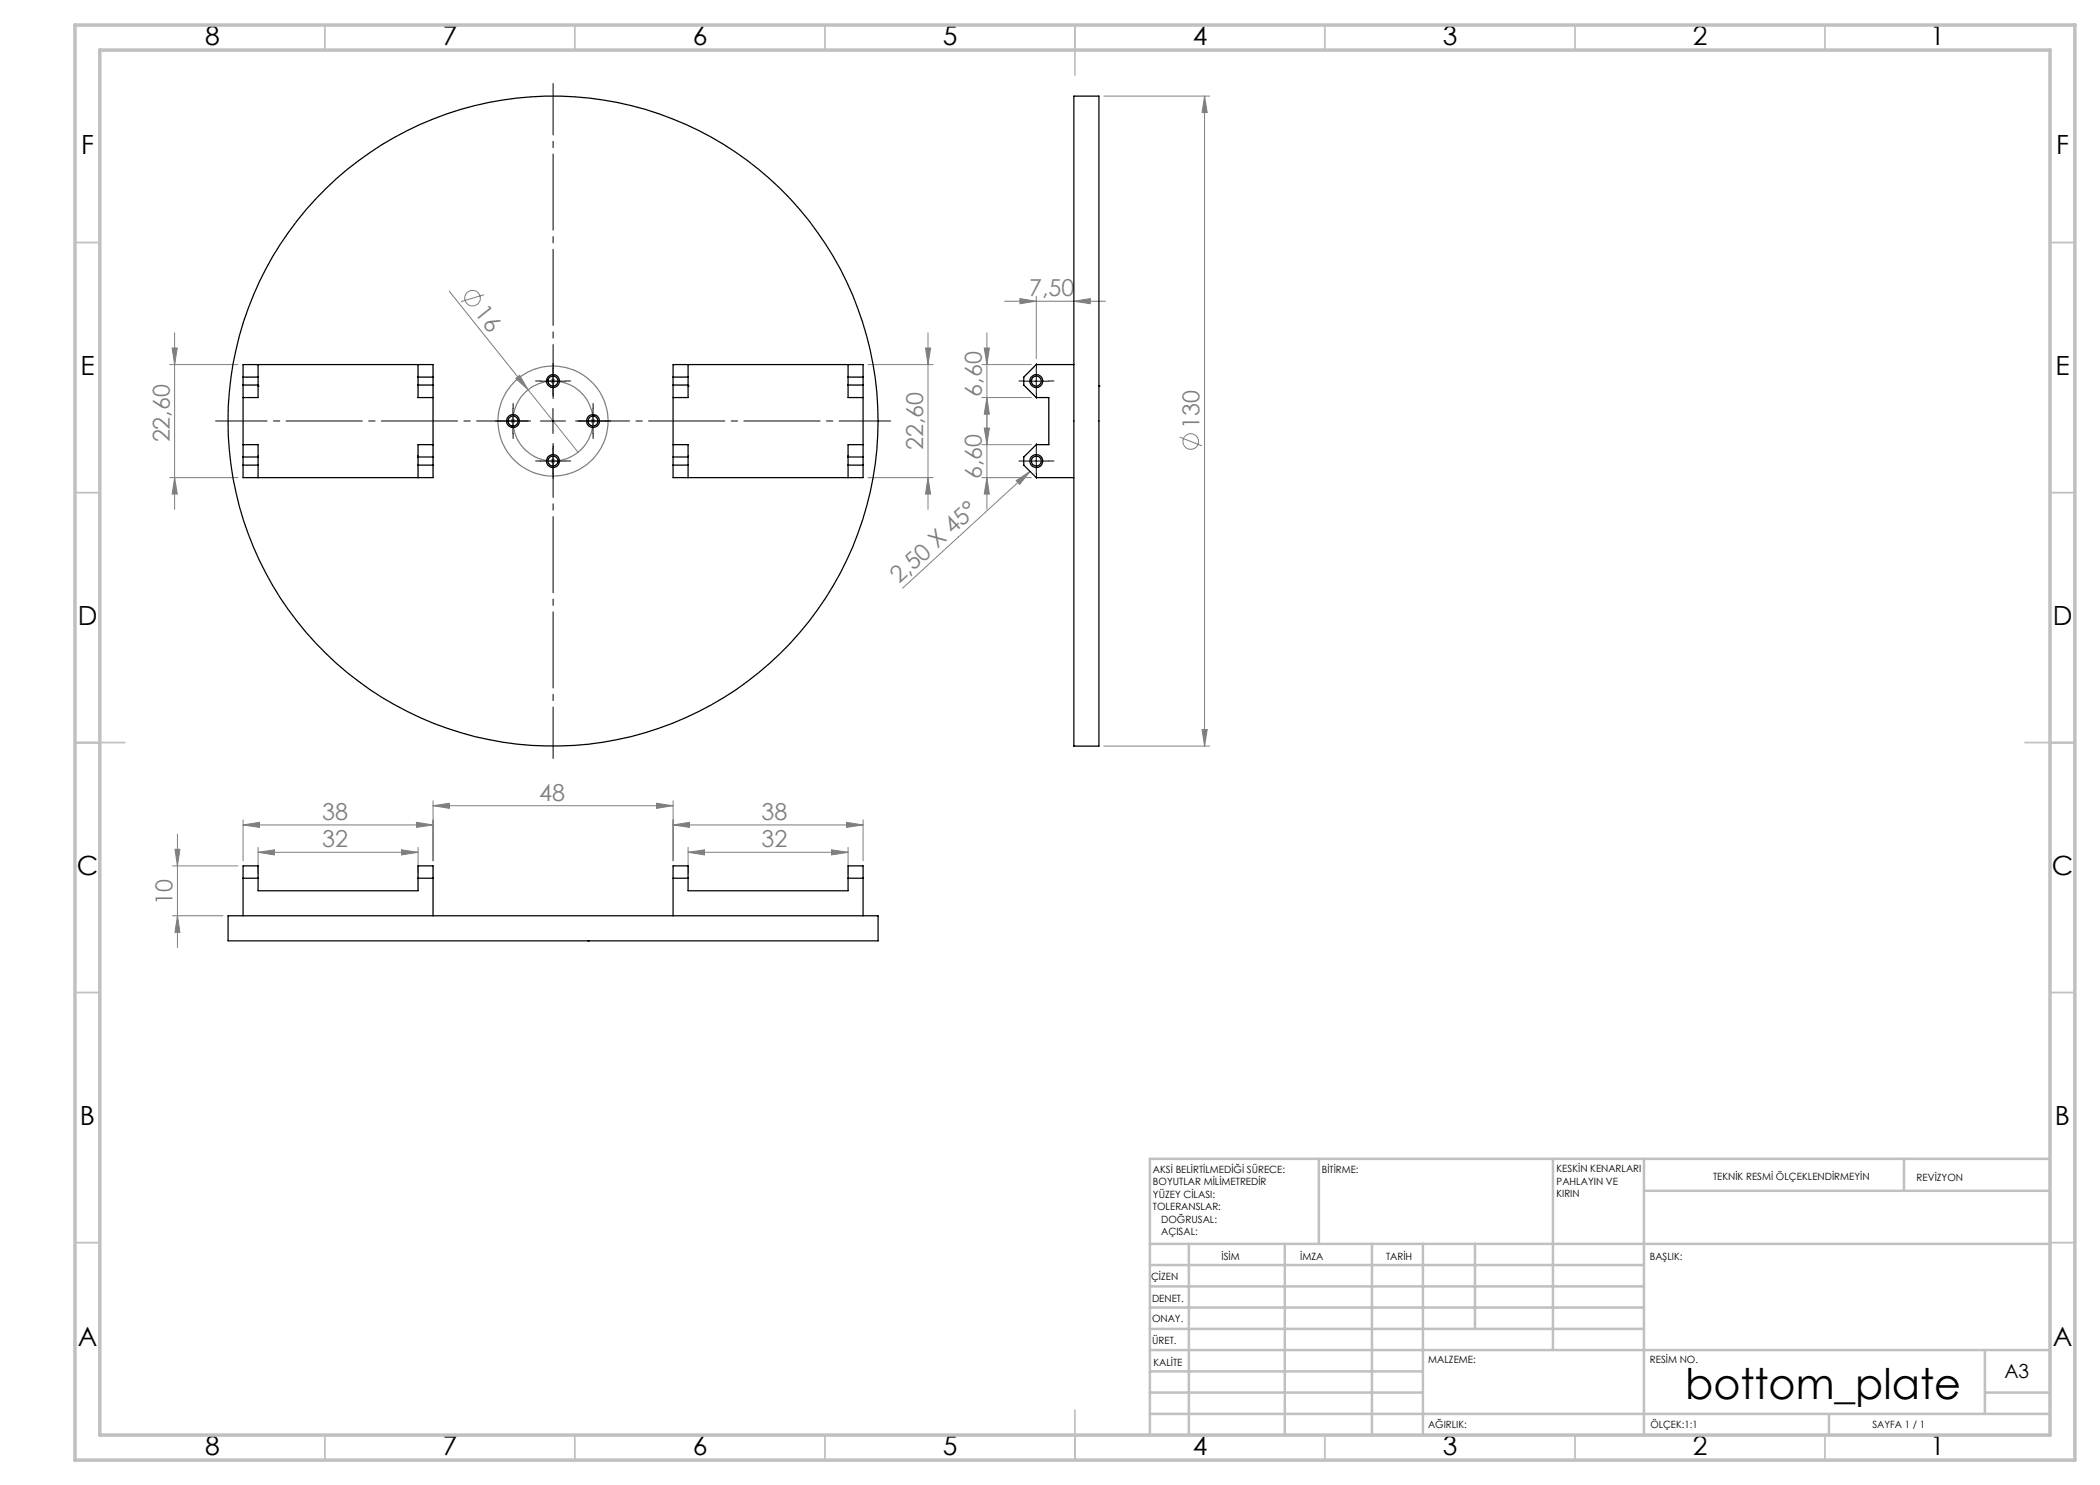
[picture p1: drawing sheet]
<svg xmlns="http://www.w3.org/2000/svg" width="420mm" height="297mm" viewBox="0 0 420 297" stroke-linecap="round" stroke-linejoin="round" font-family="sans-serif">
<g fill="none" stroke="#808080" stroke-width=".2">
<path d="M220.8 19.2h21.1M240.9 19.2v130M240.9 19.2l.5 3.3h-1zM89.9 58.2l25.7 32.2M96.8 58.9l-4.6 1.4M204 59.7l3.3 .6-3.3 .4zM207.3 59.3v12.4M33.9 72.9h13.7M34.4 69.6h1.1l-.6 3.3zM34.9 66.6v35.3M103.2 75.7l.7-.6 1.7 2.9zM110.1 76.2h1"/>
<path d="M110.2 75.8l.7 .8M110.6 75.7v1M110.9 75.8l-.7 .8M173.6 72.9h13M185.1 69.6h1l-.5 3.3zM185.6 66.6v35.3M196.4 72.9h9.9M196.4 79.5h9.9M196.8 69.6h1.1l-.5 3.3zM197.4 79.5l.5 3.3h-1.1zM197.4 66.6v35.3M200.9 60.3h20.2"/>
<path d="M214.8 60.3l3.3-.6v1zM33.9 95.5h13.7M34.9 95.5l.6 3.3h-1.1zM102.1 84.2h1M102.2 83.9l.7 .7M102.6 83.7v1M102.9 83.9l-.7 .7M110.1 92.2h1M110.2 91.9l.7 .7M110.6 91.7v1M110.9 91.9l-.7 .7M118.1 84.2h1"/>
<path d="M118.3 83.9l.7 .7M118.6 83.7v1M119 83.9l-.7 .7M173.6 95.5h13M185.6 95.5l.5 3.3h-1zM196.4 95.5h9.9M196.4 88.9h9.9M196.9 85.6h1l-.5 3.3zM197.4 95.5l.5 3.3h-1zM203.2 96.1l2.8-1.8-2.1 2.6zM206 94.3l-25.5 23.3M235.9 87.4l4.5 1.8"/>
<path d="M220.8 149.2h21.1M240.4 145.9h1l-.5 3.3zM34.5 173.2h13.1M35 169.9h1l-.5 3.3zM35.5 166.8v22.7M48.6 165l3.3-.5v1zM48.6 164v8.2M48.6 165h38M51.6 170.5l3.3-.5v1zM51.6 169.5v5.2M51.6 170.5h32M80.3 170l3.3 .5-3.3 .5z"/>
<path d="M83.3 164.5l3.3 .5-3.3 .5zM83.6 169.5v5.2M86.6 161.1l3.3-.4v1zM86.6 160.2v12M86.6 161.1h48M131.3 160.7l3.3 .4-3.3 .6zM134.6 165l3.3-.5v1zM134.6 165h38M134.6 160.2v12M137.6 170.5l3.3-.5v1zM137.6 170.5h32M137.6 169.5v5.2"/>
<path d="M166.3 170l3.3 .5-3.3 .5zM169.3 164.5l3.3 .5-3.3 .5zM169.6 169.5v5.2M172.6 164v8.2M34.5 183.2h10.1M35.5 183.2l.5 3.3h-1z"/>
<circle cx="94.5" cy="59.6" r="1.55"/>
<circle cx="238.2" cy="88.3" r="1.55"/>
</g>
<g fill="none" stroke="#808080" stroke-width=".25">
<circle cx="110.6" cy="84.2" r="11"/>
<circle cx="110.6" cy="84.2" r="8"/>
</g>
<g fill="none" stroke="#000" stroke-width=".2" stroke-dasharray="15.2 1.3 1.3 1.3">
<path d="M108.1 76.2h-1M110.6 73.7v-1M110.6 78.7v1M113.1 76.2h1M204.8 76.2h-1M207.3 73.7v-1M207.3 78.7v1M209.8 76.2h1M100.1 84.2h-1M102.6 81.7v-1M102.6 86.7v1M105.1 84.2h1"/>
<path d="M108.1 92.2h-1M110.6 89.7v-1M110.6 94.7v1M113.1 92.2h1M116.1 84.2h-1M118.6 81.7v-1M118.6 86.7v1M121.1 84.2h1M204.8 92.2h-1M207.3 89.7v-1M207.3 94.7v1M209.8 92.2h1"/>
</g>
<g fill="none" stroke="#000" stroke-width=".2">
<path d="M108.1 76.2h5M110.6 73.7v5M204.8 76.2h5M207.3 73.7v5M100.1 84.2h5M102.6 81.7v5M108.1 92.2h5M108.1 84.2h5M110.6 81.7v5M110.6 89.7v5M116.1 84.2h5M118.6 81.7v5"/>
<path d="M204.8 92.2h5M207.3 89.7v5"/>
</g>
<g fill="none" stroke="#c0c0c0" stroke-width=".35">
<path d="M65 5v5M115 5v5M165 5v5M215 5v10M265 5v5M315 5v5M365 5v5M15 48.5h5M410 48.5h5M15 98.5h5M410 98.5h5M15 148.5h10"/>
<path d="M405 148.5h10M15 198.5h5M410 198.5h5M15 248.5h5M410 248.5h5M65 287v5M115 287v5M165 287v5M215 282v10M265 287v5M315 287v5M365 287v5"/>
</g>
<g fill="none" stroke="#c0c0c0" stroke-width=".5">
<path d="M263.8 231.8v17M310.6 231.8v38.2M328.8 231.8v55.2M328.8 238.2h81.2M380.8 231.8v6.4M410 231.8h-180v55.2M230 248.8h180M230 257.3h98.8M230 253h98.8M237.8 248.8v38.2M257 248.8v38.2M274.4 248.8v38.2"/>
<path d="M284.6 248.8v38.2M295 248.8v17M230 265.8h98.8M230 261.5h98.8M230 278.5h54.6M230 274.3h54.6M230 270h180M397 278.5h13M397 270v12.8M230 282.8h180M365.8 282.8v4.2"/>
</g>
<path d="M15 5h400v287h-400zM20 10h390v277h-390z" fill="none" stroke="#c0c0c0" stroke-width=".7"/>
<path d="M110.6 79.2v-62.5M105.6 84.2h-62.5M110.6 89.2v62.5M115.6 84.2h62.5" fill="none" stroke="#000" stroke-width=".2" stroke-dasharray="15.2 1.3 1.3 1.3" stroke-dashoffset="4.9"/>
<g fill="#808080">
<path d="M103.2 75.7l.7-.6 1.7 2.9z"/>
<path d="M203.2 96.1l2.8-1.8-2.1 2.6z"/>
<path d="M204 59.7l3.3 .6-3.3 .4zM214.8 60.3l3.3-.6v1zM48.6 165l3.3-.5v1zM83.3 164.5l3.3 .5-3.3 .5zM134.6 165l3.3-.5v1zM169.3 164.5l3.3 .5-3.3 .5zM51.6 170.5l3.3-.5v1zM80.3 170l3.3 .5-3.3 .5zM137.6 170.5l3.3-.5v1zM166.3 170l3.3 .5-3.3 .5zM86.6 161.1l3.3-.4v1zM131.3 160.7l3.3 .4-3.3 .6z"/>
<path d="M34.9 95.5l.6 3.3h-1.1zM34.4 69.6h1.1l-.6 3.3zM185.6 95.5l.5 3.3h-1zM185.1 69.6h1l-.5 3.3zM197.4 79.5l.5 3.3h-1.1zM196.8 69.6h1.1l-.5 3.3z"/>
<path d="M240.9 19.2l.5 3.3h-1zM240.4 145.9h1l-.5 3.3zM196.9 85.6h1l-.5 3.3zM197.4 95.5l.5 3.3h-1zM35 169.9h1l-.5 3.3zM35.5 183.2l.5 3.3h-1z"/>
</g>
<g fill="none" stroke="#000" stroke-width=".25">
<path d="M214.8 19.2h5v130h-5zM48.6 72.9h38v22.6h-38zM48.6 77h3M48.6 75.4h3M51.6 77.2h.1M51.6 72.9v6.6h-3M83.6 72.9v6.6h3M83.6 77h3M83.6 75.4h3M109.6 75.9v.3M134.6 72.9h38v22.6h-38zM134.6 77h3"/>
<path d="M134.6 75.4h3M137.6 77.2h.1M137.6 72.9v6.6h-3M169.6 77h3M169.6 72.9v6.6h3M169.6 75.4h3M206.3 75.9v.3M214.8 72.9h-7.5l-2.5 2.5v1.6l2.5 2.5h2.5v9.4h-2.5l-2.5 2.5v1.6l2.5 2.5h7.5M219.8 77.2h.1M48.6 88.9h3v6.6M48.6 91.4h3M48.6 93h3"/>
<path d="M51.6 91.2h.1M83.5 91.2h.1M83.6 91.4h3M83.6 93h3M86.6 88.9h-3v6.6M102.3 85.2h.3M111.6 92.2l-.1 .3M118.6 83.2l.3 .1M134.6 88.9h3v6.6M134.6 91.4h3M134.6 93h3M137.6 91.2h.1"/>
<path d="M169.5 91.2h.1M169.6 91.4h3M169.6 93h3M172.6 88.9h-3v6.6M48.6 175.6h3M83.6 175.6h3M134.6 175.6h3M169.6 175.6h3M45.6 183.2h130v5h-130zM48.6 183.2v-10h3v4.9h32v-4.9h3v10M117.6 188.2h.1M134.6 183.2v-10h3v4.9h32v-4.9h3v10"/>
<circle cx="110.6" cy="76.2" r="1.3"/>
<circle cx="110.6" cy="76.2" r="1"/>
<circle cx="207.3" cy="76.2" r="1.3"/>
<circle cx="207.3" cy="76.2" r="1"/>
<circle cx="102.6" cy="84.2" r="1.3"/>
<circle cx="102.6" cy="84.2" r="1.01"/>
<circle cx="110.6" cy="92.2" r="1.3"/>
<circle cx="110.6" cy="84.2" r="65"/>
<circle cx="110.6" cy="92.2" r="1.01"/>
<circle cx="118.6" cy="84.2" r="1.3"/>
<circle cx="118.6" cy="84.2" r="1"/>
<circle cx="207.3" cy="92.2" r="1.3"/>
<circle cx="207.3" cy="92.2" r="1"/>
</g>
<text font-size="8.5" x="337" y="279.7">bottom_plate</text>
<g font-size="5.3">
<text x="41" y="9">8</text>
<text x="88.5" y="9">7</text>
<text x="138.5" y="9">6</text>
<text x="188.5" y="9">5</text>
<text x="238.5" y="9">4</text>
<text x="288.5" y="9">3</text>
<text x="338.5" y="9">2</text>
<text x="386" y="9">1</text>
<text x="16.2" y="30.8">F</text>
<text x="411.2" y="30.8">F</text>
<text x="16.1" y="75">E</text>
<text x="411.1" y="75">E</text>
<text x="15.5" y="125">D</text>
<text x="410.5" y="125">D</text>
<text x="15.4" y="175">C</text>
<text x="410.4" y="175">C</text>
<text x="16" y="225">B</text>
<text x="411" y="225">B</text>
<text x="15.5" y="269.3">A</text>
<text x="410.5" y="269.3">A</text>
<text x="41" y="291">8</text>
<text x="88.5" y="291">7</text>
<text x="138.5" y="291">6</text>
<text x="188.5" y="291">5</text>
<text x="238.5" y="291">4</text>
<text x="288.5" y="291">3</text>
<text x="338.5" y="291">2</text>
<text x="386" y="291">1</text>
</g>
<g font-size="4.7" fill="#808080">
<text x="205.8" y="59.2">7,50</text>
<text x="94.8" y="62.7" transform="rotate(51 94.8 62.7)">16</text>
<text x="196.4" y="79.3" transform="rotate(-90 196.4 79.3)">6,60</text>
<text x="33.9" y="88.5" transform="rotate(-90 33.9 88.5)">22,60</text>
<text x="239.9" y="85.7" transform="rotate(-90 239.9 85.7)">130</text>
<text x="184.6" y="90" transform="rotate(-90 184.6 90)">22,60</text>
<text x="196.4" y="95.8" transform="rotate(-90 196.4 95.8)">6,60</text>
<text x="179.9" y="116.9" transform="rotate(-43 179.9 116.9)">2,50 X 45°</text>
<text x="107.9" y="160.1">48</text>
<text x="64.5" y="163.9">38</text>
<text x="152.3" y="163.9">38</text>
<text x="64.5" y="169.4">32</text>
<text x="152.3" y="169.4">32</text>
<text x="34.5" y="180.9" transform="rotate(-90 34.5 180.9)">10</text>
</g>
<text font-size="3.9" x="400.9" y="275.5">A3</text>
<g font-size="2">
<text x="230.6" y="234.6">AKSİ BELİRTİLMEDİĞİ SÜRECE:</text>
<text x="230.6" y="237.1">BOYUTLAR MİLİMETREDİR</text>
<text x="230.6" y="239.6">YÜZEY CİLASI:</text>
<text x="264.4" y="234.6">BİTİRME:</text>
<text x="311.3" y="234.5">KESKİN KENARLARI</text>
<text x="311.3" y="237">PAHLAYIN VE</text>
<text x="311.3" y="239.5">KIRIN</text>
<text x="342.6" y="236">TEKNİK RESMİ ÖLÇEKLENDİRMEYİN</text>
<text x="383.3" y="236.2">REVİZYON</text>
<text x="230.6" y="242.1">TOLERANSLAR:</text>
<text x="232.2" y="244.6">DOĞRUSAL:</text>
<text x="232.2" y="247.1">AÇISAL:</text>
<text x="244.3" y="252">İSİM</text>
<text x="260" y="251.9">İMZA</text>
<text x="277.2" y="251.9">TARİH</text>
<text x="330" y="251.9">BAŞLIK:</text>
<text x="230.2" y="256.1">ÇİZEN</text>
<text x="230.4" y="260.3">DENET.</text>
<text x="230.4" y="264.4">ONAY.</text>
<text x="230.5" y="268.8">ÜRET.</text>
<text x="230.7" y="273.1">KALİTE</text>
<text x="285.7" y="272.5">MALZEME:</text>
<text x="330" y="272.5">RESİM NO.</text>
<text x="285.6" y="285.5">AĞIRLIK:</text>
<text x="330.1" y="285.6">ÖLÇEK:1:1</text>
<text x="374.5" y="285.6">SAYFA 1 / 1</text>
</g>
</svg>
